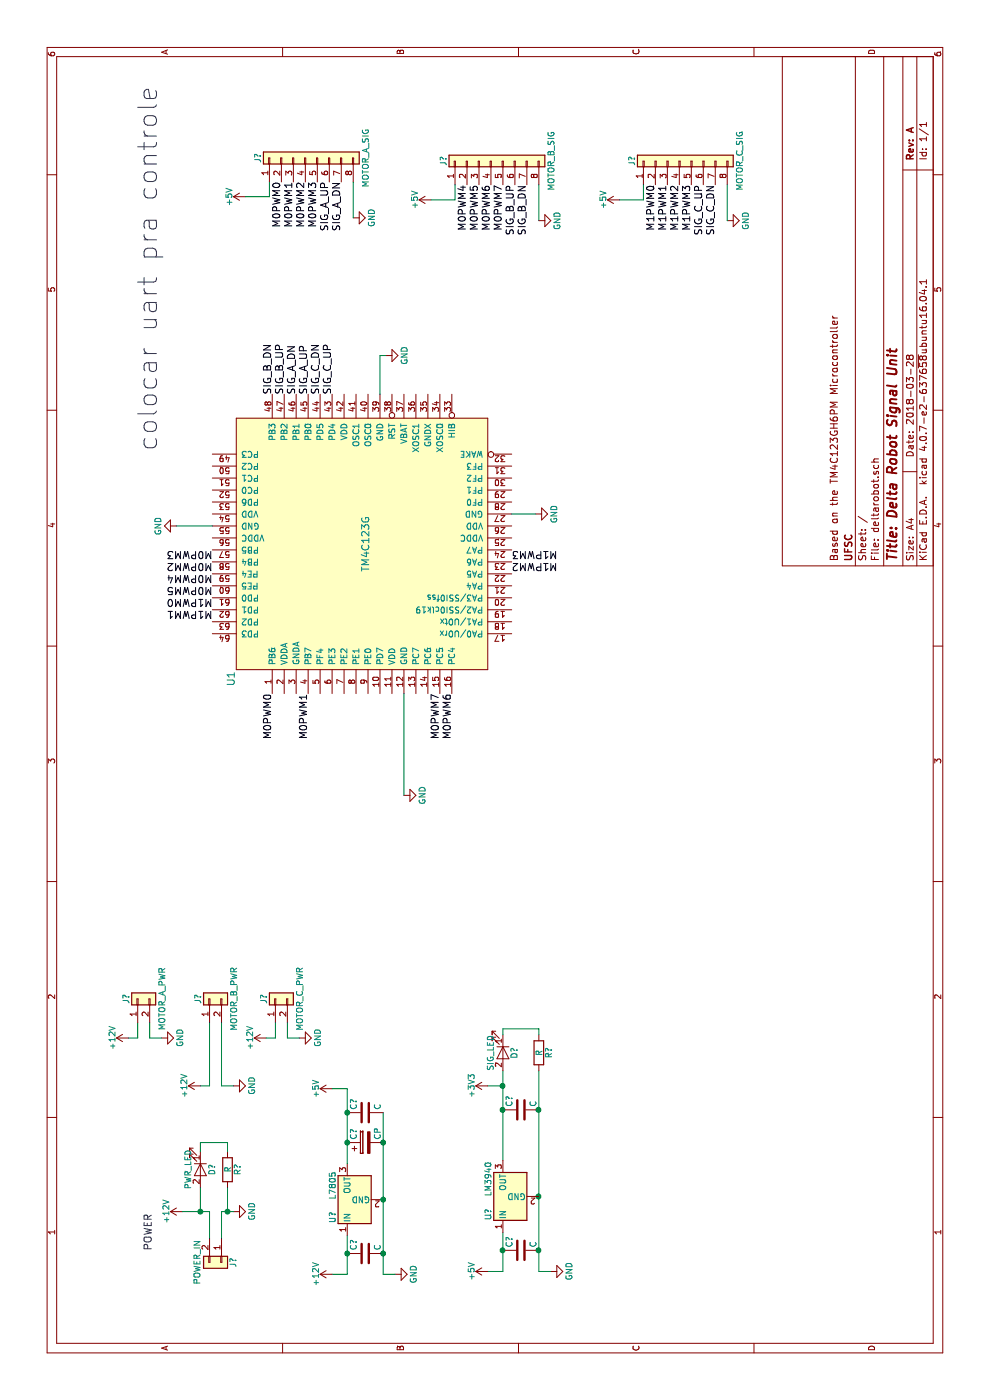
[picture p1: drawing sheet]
EESchema Schematic File Version 2
LIBS:power
LIBS:device
LIBS:switches
LIBS:relays
LIBS:motors
LIBS:transistors
LIBS:conn
LIBS:linear
LIBS:regul
LIBS:74xx
LIBS:cmos4000
LIBS:adc-dac
LIBS:memory
LIBS:xilinx
LIBS:microcontrollers
LIBS:dsp
LIBS:microchip
LIBS:analog_switches
LIBS:motorola
LIBS:texas
LIBS:intel
LIBS:audio
LIBS:interface
LIBS:digital-audio
LIBS:philips
LIBS:display
LIBS:cypress
LIBS:siliconi
LIBS:opto
LIBS:atmel
LIBS:contrib
LIBS:valves
LIBS:deltarobot-comps
LIBS:deltarobot-cache
EELAYER 25 0
EELAYER END
$Descr A4 11693 8268
encoding utf-8
Sheet 1 1
Title "Delta Robot Signal Unit"
Date "2018-03-28"
Rev "A"
Comp "UFSC"
Comment1 "Based on the TM4C123GH6PM Microcontroller"
Comment2 ""
Comment3 ""
Comment4 ""
$EndDescr
$Comp
L TM4C123G U1
U 1 1
P 7150 3025
F 0 "U1" H 6025 4125 60  0000 C CNN
F 1 "TM4C123G" H 7150 3000 60  0000 C CNN
F 2 "Housings_QFP:TQFP-64_10x10mm_Pitch0.5mm" H 6500 2725 60  0001 C CNN
F 3 "" H 6500 2725 60  0001 C CNN
	1    7150 3025
	1    0    0    -1  
$EndComp
$Comp
L GND #PWR01
U 1 1
P 7400 4475
F 0 "#PWR01" H 7400 4225 50  0001 C CNN
F 1 "GND" H 7400 4325 50  0000 C CNN
F 2 "" H 7400 4475 50  0001 C CNN
F 3 "" H 7400 4475 50  0001 C CNN
	1    7400 4475
	1    0    0    -1  
$EndComp
Wire Wire Line
	7400 4475 7400 4275
$Comp
L GND #PWR02
U 1 1
P 8725 3225
F 0 "#PWR02" H 8725 2975 50  0001 C CNN
F 1 "GND" H 8725 3075 50  0000 C CNN
F 2 "" H 8725 3225 50  0001 C CNN
F 3 "" H 8725 3225 50  0001 C CNN
	1    8725 3225
	1    0    0    -1  
$EndComp
Wire Wire Line
	8725 3225 8725 3175
Wire Wire Line
	8725 3175 8400 3175
$Comp
L GND #PWR03
U 1 1
P 7300 1475
F 0 "#PWR03" H 7300 1225 50  0001 C CNN
F 1 "GND" H 7300 1325 50  0000 C CNN
F 2 "" H 7300 1475 50  0001 C CNN
F 3 "" H 7300 1475 50  0001 C CNN
	1    7300 1475
	-1   0    0    1   
$EndComp
Wire Wire Line
	7300 1475 7300 1775
$Comp
L GND #PWR04
U 1 1
P 5050 3375
F 0 "#PWR04" H 5050 3125 50  0001 C CNN
F 1 "GND" H 5050 3225 50  0000 C CNN
F 2 "" H 5050 3375 50  0001 C CNN
F 3 "" H 5050 3375 50  0001 C CNN
	1    5050 3375
	1    0    0    -1  
$EndComp
Wire Wire Line
	5050 3375 5900 3375
Text Label 5900 2275 2    60   ~ 0
M0PWM0
Text Label 5900 2575 2    60   ~ 0
M0PWM1
Text Label 7000 1775 1    60   ~ 0
M0PWM2
Text Label 7100 1775 1    60   ~ 0
M0PWM3
Text Label 6900 1775 1    60   ~ 0
M0PWM4
Text Label 6800 1775 1    60   ~ 0
M0PWM5
Text Label 5900 3775 2    60   ~ 0
M0PWM6
Text Label 5900 3675 2    60   ~ 0
M0PWM7
Text Label 6700 1775 1    60   ~ 0
M1PWM0
Text Label 6600 1775 1    60   ~ 0
M1PWM1
Text Label 7000 4275 3    60   ~ 0
M1PWM2
Text Label 7100 4275 3    60   ~ 0
M1PWM3
$Comp
L Conn_01x08 J?
U 1 1
P 10375 2550
F 0 "J?" H 10375 2950 50  0000 C CNN
F 1 "MOTOR_A_SIG" H 10375 2050 50  0000 C CNN
F 2 "" H 10375 2550 50  0001 C CNN
F 3 "" H 10375 2550 50  0001 C CNN
	1    10375 2550
	1    0    0    -1  
$EndComp
$Comp
L Conn_01x02 J?
U 1 1
P 1150 1850
F 0 "J?" H 1150 1950 50  0000 C CNN
F 1 "POWER_IN" H 1150 1650 50  0000 C CNN
F 2 "" H 1150 1850 50  0001 C CNN
F 3 "" H 1150 1850 50  0001 C CNN
	1    1150 1850
	-1   0    0    1   
$EndComp
$Comp
L +12V #PWR?
U 1 1
P 1575 1525
F 0 "#PWR?" H 1575 1375 50  0001 C CNN
F 1 "+12V" H 1575 1665 50  0000 C CNN
F 2 "" H 1575 1525 50  0001 C CNN
F 3 "" H 1575 1525 50  0001 C CNN
	1    1575 1525
	1    0    0    -1  
$EndComp
$Comp
L GND #PWR?
U 1 1
P 1575 1950
F 0 "#PWR?" H 1575 1700 50  0001 C CNN
F 1 "GND" H 1575 1800 50  0000 C CNN
F 2 "" H 1575 1950 50  0001 C CNN
F 3 "" H 1575 1950 50  0001 C CNN
	1    1575 1950
	1    0    0    -1  
$EndComp
Wire Wire Line
	1575 1950 1575 1850
Wire Wire Line
	1575 1850 1350 1850
Wire Wire Line
	1575 1750 1350 1750
Wire Wire Line
	1575 1525 1575 1750
Text Notes 1250 1275 0    60   ~ 0
POWER
$Comp
L L7805 U?
U 1 1
P 1675 2900
F 0 "U?" H 1525 3025 50  0000 C CNN
F 1 "L7805" H 1675 3025 50  0000 L CNN
F 2 "" H 1700 2750 50  0001 L CIN
F 3 "" H 1675 2850 50  0001 C CNN
	1    1675 2900
	1    0    0    -1  
$EndComp
$Comp
L C C?
U 1 1
P 1225 3050
F 0 "C?" H 1250 3150 50  0000 L CNN
F 1 "C" H 1250 2950 50  0000 L CNN
F 2 "" H 1263 2900 50  0001 C CNN
F 3 "" H 1225 3050 50  0001 C CNN
	1    1225 3050
	1    0    0    -1  
$EndComp
$Comp
L C C?
U 1 1
P 2400 3050
F 0 "C?" H 2425 3150 50  0000 L CNN
F 1 "C" H 2425 2950 50  0000 L CNN
F 2 "" H 2438 2900 50  0001 C CNN
F 3 "" H 2400 3050 50  0001 C CNN
	1    2400 3050
	1    0    0    -1  
$EndComp
$Comp
L CP C?
U 1 1
P 2150 3050
F 0 "C?" H 2175 3150 50  0000 L CNN
F 1 "CP" H 2175 2950 50  0000 L CNN
F 2 "" H 2188 2900 50  0001 C CNN
F 3 "" H 2150 3050 50  0001 C CNN
	1    2150 3050
	1    0    0    -1  
$EndComp
Wire Wire Line
	1975 2900 2600 2900
Connection ~ 2150 2900
Wire Wire Line
	1050 2900 1375 2900
Wire Wire Line
	1050 2900 1050 2775
Connection ~ 1225 2900
$Comp
L +12V #PWR?
U 1 1
P 1050 2775
F 0 "#PWR?" H 1050 2625 50  0001 C CNN
F 1 "+12V" H 1050 2915 50  0000 C CNN
F 2 "" H 1050 2775 50  0001 C CNN
F 3 "" H 1050 2775 50  0001 C CNN
	1    1050 2775
	1    0    0    -1  
$EndComp
$Comp
L GND #PWR?
U 1 1
P 1050 3300
F 0 "#PWR?" H 1050 3050 50  0001 C CNN
F 1 "GND" H 1050 3150 50  0000 C CNN
F 2 "" H 1050 3300 50  0001 C CNN
F 3 "" H 1050 3300 50  0001 C CNN
	1    1050 3300
	1    0    0    -1  
$EndComp
Wire Wire Line
	1050 3300 1050 3200
Wire Wire Line
	1050 3200 2400 3200
Connection ~ 1225 3200
Connection ~ 1675 3200
Connection ~ 2150 3200
$Comp
L +5V #PWR?
U 1 1
P 2600 2775
F 0 "#PWR?" H 2600 2625 50  0001 C CNN
F 1 "+5V" H 2600 2915 50  0000 C CNN
F 2 "" H 2600 2775 50  0001 C CNN
F 3 "" H 2600 2775 50  0001 C CNN
	1    2600 2775
	1    0    0    -1  
$EndComp
Connection ~ 2400 2900
Wire Wire Line
	2600 2900 2600 2775
$Comp
L C C?
U 1 1
P 1250 4350
F 0 "C?" H 1275 4450 50  0000 L CNN
F 1 "C" H 1275 4250 50  0000 L CNN
F 2 "" H 1288 4200 50  0001 C CNN
F 3 "" H 1250 4350 50  0001 C CNN
	1    1250 4350
	1    0    0    -1  
$EndComp
$Comp
L C C?
U 1 1
P 2425 4350
F 0 "C?" H 2450 4450 50  0000 L CNN
F 1 "C" H 2450 4250 50  0000 L CNN
F 2 "" H 2463 4200 50  0001 C CNN
F 3 "" H 2425 4350 50  0001 C CNN
	1    2425 4350
	1    0    0    -1  
$EndComp
Wire Wire Line
	2000 4200 2750 4200
Wire Wire Line
	1075 4200 1400 4200
Wire Wire Line
	1075 4200 1075 4075
Connection ~ 1250 4200
$Comp
L GND #PWR?
U 1 1
P 1075 4600
F 0 "#PWR?" H 1075 4350 50  0001 C CNN
F 1 "GND" H 1075 4450 50  0000 C CNN
F 2 "" H 1075 4600 50  0001 C CNN
F 3 "" H 1075 4600 50  0001 C CNN
	1    1075 4600
	1    0    0    -1  
$EndComp
Wire Wire Line
	1075 4600 1075 4500
Wire Wire Line
	1075 4500 2750 4500
Connection ~ 1250 4500
Connection ~ 1700 4500
Connection ~ 2425 4200
Wire Wire Line
	2625 4200 2625 4075
$Comp
L L7805 U?
U 1 1
P 1700 4200
F 0 "U?" H 1550 4325 50  0000 C CNN
F 1 "LM3940" H 1700 4325 50  0000 L CNN
F 2 "" H 1725 4050 50  0001 L CIN
F 3 "" H 1700 4150 50  0001 C CNN
	1    1700 4200
	1    0    0    -1  
$EndComp
$Comp
L +5V #PWR?
U 1 1
P 1075 4075
F 0 "#PWR?" H 1075 3925 50  0001 C CNN
F 1 "+5V" H 1075 4215 50  0000 C CNN
F 2 "" H 1075 4075 50  0001 C CNN
F 3 "" H 1075 4075 50  0001 C CNN
	1    1075 4075
	1    0    0    -1  
$EndComp
$Comp
L +3V3 #PWR?
U 1 1
P 2625 4075
F 0 "#PWR?" H 2625 3925 50  0001 C CNN
F 1 "+3V3" H 2625 4215 50  0000 C CNN
F 2 "" H 2625 4075 50  0001 C CNN
F 3 "" H 2625 4075 50  0001 C CNN
	1    2625 4075
	1    0    0    -1  
$EndComp
Text Label 10175 2350 2    60   ~ 0
M0PWM0
Text Label 10175 2450 2    60   ~ 0
M0PWM1
Text Label 10175 2550 2    60   ~ 0
M0PWM2
Text Label 10175 2650 2    60   ~ 0
M0PWM3
$Comp
L +5V #PWR?
U 1 1
P 10050 2050
F 0 "#PWR?" H 10050 1900 50  0001 C CNN
F 1 "+5V" H 10050 2190 50  0000 C CNN
F 2 "" H 10050 2050 50  0001 C CNN
F 3 "" H 10050 2050 50  0001 C CNN
	1    10050 2050
	1    0    0    -1  
$EndComp
$Comp
L Conn_01x02 J?
U 1 1
P 3350 1150
F 0 "J?" H 3350 1250 50  0000 C CNN
F 1 "MOTOR_A_PWR" H 3350 950 50  0000 C CNN
F 2 "" H 3350 1150 50  0001 C CNN
F 3 "" H 3350 1150 50  0001 C CNN
	1    3350 1150
	1    0    0    -1  
$EndComp
$Comp
L +12V #PWR?
U 1 1
P 3025 1075
F 0 "#PWR?" H 3025 925 50  0001 C CNN
F 1 "+12V" H 3025 1215 50  0000 C CNN
F 2 "" H 3025 1075 50  0001 C CNN
F 3 "" H 3025 1075 50  0001 C CNN
	1    3025 1075
	1    0    0    -1  
$EndComp
Wire Wire Line
	3025 1075 3025 1150
Wire Wire Line
	3025 1150 3150 1150
$Comp
L GND #PWR?
U 1 1
P 3025 1350
F 0 "#PWR?" H 3025 1100 50  0001 C CNN
F 1 "GND" H 3025 1200 50  0000 C CNN
F 2 "" H 3025 1350 50  0001 C CNN
F 3 "" H 3025 1350 50  0001 C CNN
	1    3025 1350
	1    0    0    -1  
$EndComp
Wire Wire Line
	3025 1350 3025 1250
Wire Wire Line
	3025 1250 3150 1250
$Comp
L Conn_01x02 J?
U 1 1
P 3350 1750
F 0 "J?" H 3350 1850 50  0000 C CNN
F 1 "MOTOR_B_PWR" H 3350 1550 50  0000 C CNN
F 2 "" H 3350 1750 50  0001 C CNN
F 3 "" H 3350 1750 50  0001 C CNN
	1    3350 1750
	1    0    0    -1  
$EndComp
$Comp
L +12V #PWR?
U 1 1
P 2625 1675
F 0 "#PWR?" H 2625 1525 50  0001 C CNN
F 1 "+12V" H 2625 1815 50  0000 C CNN
F 2 "" H 2625 1675 50  0001 C CNN
F 3 "" H 2625 1675 50  0001 C CNN
	1    2625 1675
	1    0    0    -1  
$EndComp
Wire Wire Line
	2625 1675 2625 1750
Wire Wire Line
	2625 1750 3150 1750
$Comp
L GND #PWR?
U 1 1
P 2625 1950
F 0 "#PWR?" H 2625 1700 50  0001 C CNN
F 1 "GND" H 2625 1800 50  0000 C CNN
F 2 "" H 2625 1950 50  0001 C CNN
F 3 "" H 2625 1950 50  0001 C CNN
	1    2625 1950
	1    0    0    -1  
$EndComp
Wire Wire Line
	2625 1950 2625 1850
Wire Wire Line
	2625 1850 3150 1850
$Comp
L Conn_01x02 J?
U 1 1
P 3350 2300
F 0 "J?" H 3350 2400 50  0000 C CNN
F 1 "MOTOR_C_PWR" H 3350 2100 50  0000 C CNN
F 2 "" H 3350 2300 50  0001 C CNN
F 3 "" H 3350 2300 50  0001 C CNN
	1    3350 2300
	1    0    0    -1  
$EndComp
$Comp
L +12V #PWR?
U 1 1
P 3025 2225
F 0 "#PWR?" H 3025 2075 50  0001 C CNN
F 1 "+12V" H 3025 2365 50  0000 C CNN
F 2 "" H 3025 2225 50  0001 C CNN
F 3 "" H 3025 2225 50  0001 C CNN
	1    3025 2225
	1    0    0    -1  
$EndComp
Wire Wire Line
	3025 2225 3025 2300
Wire Wire Line
	3025 2300 3150 2300
$Comp
L GND #PWR?
U 1 1
P 3025 2500
F 0 "#PWR?" H 3025 2250 50  0001 C CNN
F 1 "GND" H 3025 2350 50  0000 C CNN
F 2 "" H 3025 2500 50  0001 C CNN
F 3 "" H 3025 2500 50  0001 C CNN
	1    3025 2500
	1    0    0    -1  
$EndComp
Wire Wire Line
	3025 2500 3025 2400
Wire Wire Line
	3025 2400 3150 2400
Wire Wire Line
	10175 2250 10050 2250
Wire Wire Line
	10050 2250 10050 2050
$Comp
L GND #PWR?
U 1 1
P 9875 2950
F 0 "#PWR?" H 9875 2700 50  0001 C CNN
F 1 "GND" H 9875 2800 50  0000 C CNN
F 2 "" H 9875 2950 50  0001 C CNN
F 3 "" H 9875 2950 50  0001 C CNN
	1    9875 2950
	1    0    0    -1  
$EndComp
Wire Wire Line
	9875 2950 10175 2950
Text Label 10175 2750 2    60   ~ 0
SIG_A_UP
Text Label 10175 2850 2    60   ~ 0
SIG_A_DN
$Comp
L Conn_01x08 J?
U 1 1
P 10350 4100
F 0 "J?" H 10350 4500 50  0000 C CNN
F 1 "MOTOR_B_SIG" H 10350 3600 50  0000 C CNN
F 2 "" H 10350 4100 50  0001 C CNN
F 3 "" H 10350 4100 50  0001 C CNN
	1    10350 4100
	1    0    0    -1  
$EndComp
Text Label 10150 3900 2    60   ~ 0
M0PWM4
Text Label 10150 4000 2    60   ~ 0
M0PWM5
Text Label 10150 4100 2    60   ~ 0
M0PWM6
Text Label 10150 4200 2    60   ~ 0
M0PWM7
$Comp
L +5V #PWR?
U 1 1
P 10025 3600
F 0 "#PWR?" H 10025 3450 50  0001 C CNN
F 1 "+5V" H 10025 3740 50  0000 C CNN
F 2 "" H 10025 3600 50  0001 C CNN
F 3 "" H 10025 3600 50  0001 C CNN
	1    10025 3600
	1    0    0    -1  
$EndComp
Wire Wire Line
	10150 3800 10025 3800
Wire Wire Line
	10025 3800 10025 3600
$Comp
L GND #PWR?
U 1 1
P 9850 4500
F 0 "#PWR?" H 9850 4250 50  0001 C CNN
F 1 "GND" H 9850 4350 50  0000 C CNN
F 2 "" H 9850 4500 50  0001 C CNN
F 3 "" H 9850 4500 50  0001 C CNN
	1    9850 4500
	1    0    0    -1  
$EndComp
Wire Wire Line
	9850 4500 10150 4500
Text Label 10150 4300 2    60   ~ 0
SIG_B_UP
Text Label 10150 4400 2    60   ~ 0
SIG_B_DN
$Comp
L Conn_01x08 J?
U 1 1
P 10350 5675
F 0 "J?" H 10350 6075 50  0000 C CNN
F 1 "MOTOR_C_SIG" H 10350 5175 50  0000 C CNN
F 2 "" H 10350 5675 50  0001 C CNN
F 3 "" H 10350 5675 50  0001 C CNN
	1    10350 5675
	1    0    0    -1  
$EndComp
Text Label 10150 5475 2    60   ~ 0
M1PWM0
Text Label 10150 5575 2    60   ~ 0
M1PWM1
Text Label 10150 5675 2    60   ~ 0
M1PWM2
Text Label 10150 5775 2    60   ~ 0
M1PWM3
$Comp
L +5V #PWR?
U 1 1
P 10025 5175
F 0 "#PWR?" H 10025 5025 50  0001 C CNN
F 1 "+5V" H 10025 5315 50  0000 C CNN
F 2 "" H 10025 5175 50  0001 C CNN
F 3 "" H 10025 5175 50  0001 C CNN
	1    10025 5175
	1    0    0    -1  
$EndComp
Wire Wire Line
	10150 5375 10025 5375
Wire Wire Line
	10025 5375 10025 5175
$Comp
L GND #PWR?
U 1 1
P 9850 6075
F 0 "#PWR?" H 9850 5825 50  0001 C CNN
F 1 "GND" H 9850 5925 50  0000 C CNN
F 2 "" H 9850 6075 50  0001 C CNN
F 3 "" H 9850 6075 50  0001 C CNN
	1    9850 6075
	1    0    0    -1  
$EndComp
Wire Wire Line
	9850 6075 10150 6075
Text Label 10150 5875 2    60   ~ 0
SIG_C_UP
Text Label 10150 5975 2    60   ~ 0
SIG_C_DN
Text Label 8400 2575 0    60   ~ 0
SIG_A_UP
Text Label 8400 2475 0    60   ~ 0
SIG_A_DN
Text Label 8400 2375 0    60   ~ 0
SIG_B_UP
Text Label 8400 2275 0    60   ~ 0
SIG_B_DN
Text Label 8400 2775 0    60   ~ 0
SIG_C_UP
Text Label 8400 2675 0    60   ~ 0
SIG_C_DN
$Comp
L LED D?
U 1 1
P 1925 1675
F 0 "D?" H 1925 1775 50  0000 C CNN
F 1 "PWR_LED" H 1925 1575 50  0000 C CNN
F 2 "" H 1925 1675 50  0001 C CNN
F 3 "" H 1925 1675 50  0001 C CNN
	1    1925 1675
	-1   0    0    1   
$EndComp
$Comp
L R R?
U 1 1
P 1925 1900
F 0 "R?" V 2005 1900 50  0000 C CNN
F 1 "R" V 1925 1900 50  0000 C CNN
F 2 "" V 1855 1900 50  0001 C CNN
F 3 "" H 1925 1900 50  0001 C CNN
	1    1925 1900
	0    1    1    0   
$EndComp
Wire Wire Line
	1775 1900 1575 1900
Connection ~ 1575 1900
Wire Wire Line
	1575 1675 1775 1675
Connection ~ 1575 1675
Wire Wire Line
	2075 1675 2150 1675
Wire Wire Line
	2150 1675 2150 1900
Wire Wire Line
	2150 1900 2075 1900
$Comp
L LED D?
U 1 1
P 2900 4200
F 0 "D?" H 2900 4300 50  0000 C CNN
F 1 "SIG_LED" H 2900 4100 50  0000 C CNN
F 2 "" H 2900 4200 50  0001 C CNN
F 3 "" H 2900 4200 50  0001 C CNN
	1    2900 4200
	-1   0    0    1   
$EndComp
$Comp
L R R?
U 1 1
P 2900 4500
F 0 "R?" V 2980 4500 50  0000 C CNN
F 1 "R" V 2900 4500 50  0000 C CNN
F 2 "" V 2830 4500 50  0001 C CNN
F 3 "" H 2900 4500 50  0001 C CNN
	1    2900 4500
	0    1    1    0   
$EndComp
Connection ~ 2625 4200
Connection ~ 2425 4500
Wire Wire Line
	3050 4500 3100 4500
Wire Wire Line
	3100 4500 3100 4200
Wire Wire Line
	3100 4200 3050 4200
Text Notes 7925 1325 0    157  ~ 0
colocar uart pra controle
$EndSCHEMATC
